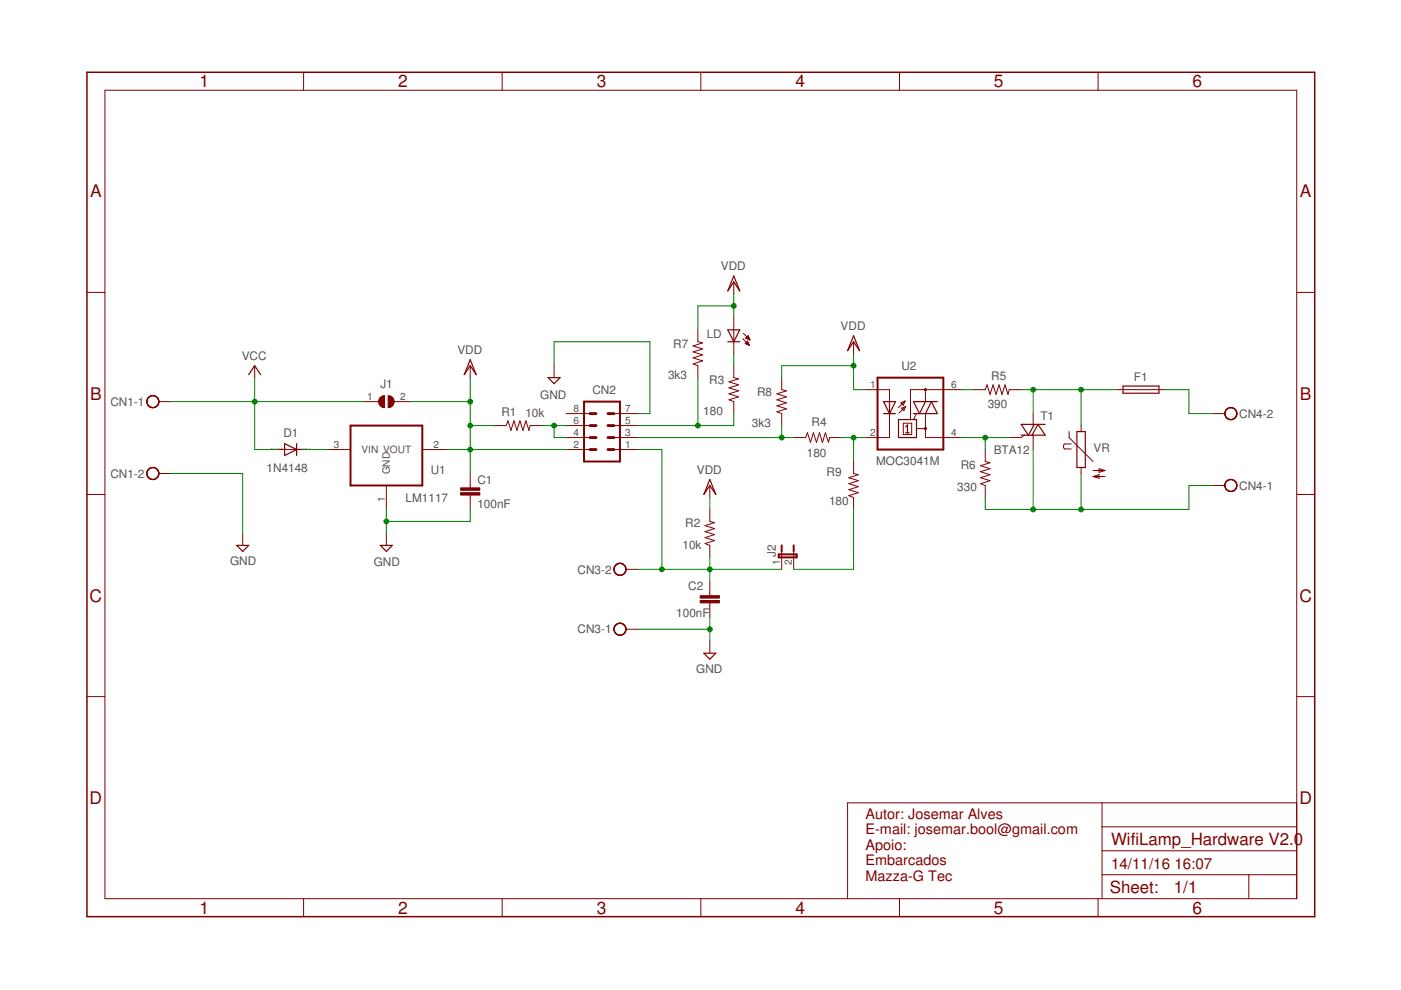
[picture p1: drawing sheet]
<svg xmlns="http://www.w3.org/2000/svg" width="297mm" height="210mm" viewBox="0 0 297 210" stroke-linecap="round" stroke-linejoin="round" font-family="sans-serif">
<g fill="none" stroke="#800000" stroke-width=".21">
<path d="M22.2 19.1h252.7v171.4h-252.7zM64.4 15.3v3.8M106.5 15.3v3.8M148.6 15.3v3.8M190.7 15.3v3.8M232.8 15.3v3.8M155.6 59.8v2.5M18.4 62h3.8M54 77.5v2.6M99.7 77.5v2.6M117.5 77.5v2.6M148 69.9v2.6l1 .2-2.1 .6 2.1 .7-2.1 .6 2.1 .6-2.1 .7 2.1 .6-2.1 .7 1.1 .3v2.6"/>
<path d="M155.6 67.4v7.6M155.6 77.5v2.6l1 .2-2 .7 2 .6-2 .6 2 .7-2 .6 2 .6-2 .7 1 .4v2.5M157.5 71.8l1.4 1.4M157.6 70.7l1.4 1.4M158 72.8l.5-.5 .4 .9zM158.1 72.8h.6M158.1 72.9h.6M158.1 71.7l.9 .4M158.1 71.7h.7M158.2 72.6h.4M158.2 71.6h.6M158.3 72.5h.3"/>
<path d="M158.4 71.8h.5M158.4 71.4h.3M158.4 73h.4M158.4 72.4h.1M158.5 71.3h.2M158.6 71.2h.1M158.6 71.2l.4 .9M158.6 71.2l-.5 .5M158.6 71.9h.3M158.7 73.1h.1M158.9 72.1h.1M181 72.5v2.5"/>
<path d="M274.9 62h3.8M33.7 85.2h2.5M59.1 95.3h5.1M69.2 95.3h5.1M76.9 85.2h3.4M83.6 85.2h3.4M89.5 95.3h5.1M104.8 90.2h2.5l.4-1 .6 2 .7-2 .6 2 .6-2 .7 2 .6-2 .6 2 .3-1h2.5M120 92.8h5.1M120 90.2h5.1M120 95.3h5.1M120 87.7h5.1"/>
<path d="M130.2 92.8h5.1M130.2 90.2h5.1M130.2 95.3h5.1M130.2 87.7h5.1M165.7 80.1v2.5l1.1 .3-2.1 .6 2.1 .6-2.1 .7 2.1 .6-2.1 .6 2.1 .7-2.1 .6 1 .4v2.5M168.3 92.8h2.5l.4-1 .6 2 .7-2 .6 2 .6-2 .7 2 .6-2 .6 2 .3-1h2.5M181 97.9v2.5l1 .2-2 .7 2 .6-2 .7 2 .6-2 .6 2 .7-2 .6 1 .4v2.5M183.5 82.6h5.1v2.6M188.6 87.7v5.1h-5.1M191 85.4l.9-.4-.4 .9zM191.1 86.6l.9-.4-.4 .9zM191.5 89.7h1.8v2.4h-1.8z"/>
<path d="M191.9 85l-1.4 1.4M192 86.2l-1.4 1.4M194.3 87.7l-.6 1.3M194.3 90.9h1.9M196.2 82.6v2.6M196.2 87.7v5.1h7.6M203.8 82.6h-10.8v6.4M206.4 82.6h2.5l.4-1 .6 2 .6-2 .7 2 .6-2 .6 2 .7-2 .6 2 .3-1h2.5M208.9 95.3v2.6l1 .2-2 .6 2 .7-2 .6 2 .6-2 .7 2 .6-2 .7 1 .3v2.6M217.1 92.3l-.6 .5h-2.5M219.1 87.7v2.5M219.1 92.3v3"/>
<path d="M226.7 91.5v1.3l5.1 5.1M227.1 94.1h-1.4l-.2 .3v.5l.2 .3h1.4M229.2 90.2v1.3M229.2 99.1v1.3M231.8 99.8h2.5M233 99.4l1.3 .4-1.3 .3zM236.8 82.6h10.2M257.2 87.7h2.5M18.4 104.8h3.8M33.7 100.4h2.5M51.5 113.1v2.5M81.9 102.9v5.1"/>
<path d="M81.9 113.1v2.5M99.7 100.4v3M99.7 105v3M150.5 102.9v2.6M150.5 108v2.6l1 .2-2 .6 2 .7-2 .6 2 .6-2 .7 2 .6-2 .7 1 .3v2.6M165.7 116.9v3.8M168.3 116.9v3.8M231.8 101h2.5M231.8 101l1.2-.4v.8zM257.2 102.9h2.5M274.9 104.8h3.8M132.7 133.4h2.6"/>
<path d="M132.7 120.7h2.6M150.5 123.3v3M150.5 127.8v3.1M150.5 136v2.5M18.4 147.7h3.8M274.9 147.7h3.8M233.7 170.2v20.3M233.7 175.3h41.2M274.9 170.2h-95.2v20.3M64.4 190.5v3.9M106.5 190.5v3.9M148.6 190.5v3.9"/>
<path d="M190.7 190.5v3.9M232.8 190.5v3.9M233.7 185.5h41.2M233.7 180.4h41.2M264.8 185.5v5"/>
</g>
<path d="M18.4 15.3h260.3v179.1h-260.3z" fill="none" stroke="#800000" stroke-width=".32"/>
<g fill="none" stroke="#800000" stroke-width=".25">
<path d="M155.6 58.5l1.2 3.2-1.2-1.9-1.3 1.9zM52.7 79.4l1.3-1.9 1.3 1.9M99.7 76.3l1.3 3.1-1.3-1.9-1.3 1.9zM154.3 69.9h2.5l-1.2 2.6zM154.3 72.5h2.5M181 71.2l1.2 3.2-1.2-1.9-1.3 1.9zM60.3 94l2.6 1.3-2.6 1.3zM62.9 94v2.6M116.2 80.1h2.5l-1.2 1.2zM187.3 85.2h2.6l-1.3 2.5zM187.3 87.7h2.6M188.6 85.2v2.5"/>
<path d="M190.5 89h3.8v3.8h-3.8zM192 91.8h.8M192 90.5l.4-.4v1.7M193.7 87.7h5l-1.2-2.5-1.3 2.5M196.2 85.2l-1.3 2.5-1.2-2.5h5M216.5 92.3h5.1l-1.5-2.3-1.3 2.3M219.3 90l-1.3 2.3-1.5-2.3h5.1M228.3 91.5h1.8v7.6h-1.8zM238.1 81.9h7.6v1.5h-7.6zM50.2 115.6h2.5l-1.2 1.3zM80.6 115.6h2.6l-1.3 1.3zM150.5 101.7l1.3 3.1-1.3-1.9-1.3 1.9z"/>
<path d="M149.2 138.5h2.6l-1.3 1.3z"/>
<circle cx="32.4" cy="85.2" r="1.27"/>
<circle cx="261" cy="87.7" r="1.27"/>
<circle cx="32.4" cy="100.4" r="1.27"/>
<circle cx="261" cy="102.9" r="1.27"/>
<circle cx="131.4" cy="133.4" r="1.27"/>
<circle cx="131.4" cy="120.7" r="1.27"/>
</g>
<g fill="none" stroke="#800000" stroke-width=".42">
<path d="M74.3 90.2h15.2v12.7h-15.2zM123.8 85.2h7.6v12.7h-7.6zM186.1 80.1h13.9v15.2h-13.9zM165.1 117.5h3.8v.7h-3.8zM165.7 115.6v1.3M168.3 115.6v1.3"/>
<circle cx="196.2" cy="82.6" r=".13"/>
<circle cx="196.2" cy="90.9" r=".13"/>
</g>
<path d="M125.1 90.2h1.3M125.1 92.8h1.3M125.1 95.3h1.3M125.1 87.7h1.3M128.9 90.2h1.3M128.9 92.8h1.3M128.9 95.3h1.3M128.9 87.7h1.3" fill="none" stroke="#800000" stroke-width=".61"/>
<g fill="#800000" stroke="#800000" stroke-width=".21">
<path d="M82.3 83.9a1.27 1.27 0 0 1 1.3 1.3 1.27 1.27 0 0 1-1.3 1.2z" fill-rule="evenodd"/>
<path d="M80.6 84.3l.9-.4v2.5a1.27 1.27 0 0 1-1.1-.7 1.27 1.27 0 0 1 .2-1.4z" fill-rule="evenodd"/>
</g>
<g fill="#800000" stroke="#800000" stroke-width=".21">
<path d="M148.5 127.3h4v.5h-4z"/>
<path d="M148.5 126.3h4v.5h-4z"/>
<path d="M97.7 104.5h4v.5h-4z"/>
<path d="M97.7 103.4h4v.5h-4z"/>
</g>
<g fill="none" stroke="#008000" stroke-width=".21">
<path d="M117.5 77.5v-5h20.3v15.2h-2.5M155.6 62.3v5.1M155.6 75v2.5M155.6 64.9h-7.6v5M181 75v7.6h2.5M181 77.5h-15.3v2.6M36.2 85.2h40.7M54 80.1v15.2h5.1M54.1 85.2h.1M64.2 95.3h5M87 85.2h12.7M94.6 95.3h25.4"/>
<path d="M99.7 80.1v20.3M99.7 90.2h5.1M114.9 90.2h5.1M117.5 90.2v2.6h2.5M135.3 92.8h33M135.3 95.3h5v25.4M148 80.1v10.1M155.6 87.7v2.5h-20.3M165.7 90.2v2.6M178.4 92.8h5.1M181 92.8v5.1M203.8 82.6h2.6"/>
<path d="M203.8 92.8h10.2M208.9 92.8v2.5M216.5 82.6h20.3M219.1 82.6v5.1M219.1 95.3v12.7M229.2 82.6v7.6M247 82.6h5.1v5.1h5.1M36.2 100.4h15.3v12.7M81.9 108v5.1M99.7 108v2.6h-17.8M150.5 105.5v2.5M150.5 118.2v5.1"/>
<path d="M181 108v12.7h-12.7M229.2 100.4v7.6M257.2 102.9h-5.1v5.1h-43.2v-2.5M135.3 133.4h15.2M135.3 120.7h30.4M150.5 130.9v5.1"/>
</g>
<g fill="#008000" stroke="#008000" stroke-width=".21">
<circle cx="208.9" cy="92.8" r=".51"/>
<circle cx="219.1" cy="82.6" r=".51"/>
<circle cx="229.2" cy="82.6" r=".51"/>
<circle cx="219.1" cy="108" r=".51"/>
<circle cx="229.2" cy="108" r=".51"/>
<circle cx="54" cy="85.2" r=".51"/>
<circle cx="81.9" cy="110.6" r=".51"/>
<circle cx="150.5" cy="133.4" r=".51"/>
<circle cx="181" cy="77.5" r=".51"/>
<circle cx="155.6" cy="64.9" r=".51"/>
<circle cx="99.7" cy="95.3" r=".51"/>
<circle cx="99.7" cy="85.2" r=".51"/>
<circle cx="99.7" cy="90.2" r=".51"/>
<circle cx="181" cy="92.8" r=".51"/>
<circle cx="148" cy="90.2" r=".51"/>
<circle cx="150.5" cy="120.7" r=".51"/>
<circle cx="140.3" cy="120.7" r=".51"/>
<circle cx="165.7" cy="92.8" r=".51"/>
<circle cx="117.5" cy="90.2" r=".51"/>
</g>
<g font-size="3.7" fill="#800000">
<text x="42.3" y="18.5">1</text>
<text x="84.4" y="18.5">2</text>
<text x="126.5" y="18.5">3</text>
<text x="168.6" y="18.5">4</text>
<text x="210.7" y="18.5">5</text>
<text x="252.9" y="18.5">6</text>
<text x="19.1" y="41.9">A</text>
<text x="275.6" y="41.9">A</text>
<text x="19.1" y="84.7">B</text>
<text x="275.6" y="84.7">B</text>
<text x="19" y="127.6">C</text>
<text x="275.5" y="127.6">C</text>
<text x="19" y="170.4">D</text>
<text x="275.5" y="170.4">D</text>
<text x="42.3" y="193.7">1</text>
<text x="84.4" y="193.7">2</text>
<text x="126.5" y="193.7">3</text>
<text x="168.6" y="193.7">4</text>
<text x="210.7" y="193.7">5</text>
<text x="252.9" y="193.7">6</text>
</g>
<g font-size="3.6" fill="#800000">
<text x="235.6" y="179.1">WifiLamp_Hardware V2.0</text>
<text x="235.3" y="189.4">Sheet:</text>
<text x="248.9" y="189.3">1/1</text>
</g>
<g font-size="3.2" fill="#800000">
<text x="235.6" y="184.2">14/11/16</text>
<text x="249" y="184.2">16:07</text>
</g>
<g font-size="3.1" fill="#800000">
<text x="183.5" y="173.6">Autor: Josemar Alves</text>
<text x="183.5" y="176.9">E-mail: josemar.bool@gmail.com</text>
<text x="183.5" y="180.2">Apoio:</text>
<text x="183.5" y="183.5">Embarcados</text>
<text x="183.5" y="186.7">Mazza-G Tec</text>
</g>
<g font-size="2.5" fill="#505050">
<text x="152.8" y="57.2">VDD</text>
<text x="149.8" y="71.7">LD</text>
<text x="178.2" y="69.9">VDD</text>
<text x="51.3" y="76.3">VCC</text>
<text x="97" y="75">VDD</text>
<text x="142.8" y="73.7">R7</text>
<text x="80.7" y="82.4">J1</text>
<text x="125.6" y="83.6">CN2</text>
<text x="141.6" y="80.3">3k3</text>
<text x="150.4" y="81.4">R3</text>
<text x="160.5" y="83.9">R8</text>
<text x="191.1" y="78.5">U2</text>
<text x="210.2" y="80.6">R5</text>
<text x="240.4" y="80.7">F1</text>
<text x="23.4" y="86">CN1-1</text>
<text x="106.3" y="88.2">R1</text>
<text x="111.4" y="88.5">10k</text>
<text x="114.6" y="84.5">GND</text>
<text x="149.1" y="88">180</text>
<text x="209.4" y="86.4">390</text>
<text x="220.6" y="89">T1</text>
<text x="262.7" y="88.6">CN4-2</text>
<text x="60.1" y="92.5">D1</text>
<text x="159.4" y="90.5">3k3</text>
<text x="172.1" y="90.3">R4</text>
<text x="231.9" y="95.8">VR</text>
<text x="23.4" y="101.3">CN1-2</text>
<text x="56.5" y="100.2">1N4148</text>
<text x="91.3" y="100.5">U1</text>
<text x="147.8" y="100.4">VDD</text>
<text x="171.1" y="96.8">180</text>
<text x="175.3" y="100.9">R9</text>
<text x="185.8" y="98.5">MOC3041M</text>
<text x="203.7" y="99.4">R6</text>
<text x="210.7" y="96.3">BTA12</text>
<text x="86" y="106.5">LM1117</text>
<text x="101.2" y="107.6">100nF</text>
<text x="101.2" y="102.6">C1</text>
<text x="175.8" y="107">180</text>
<text x="203" y="104.2">330</text>
<text x="262.7" y="103.8">CN4-1</text>
<text x="145.3" y="111.8">R2</text>
<text x="48.8" y="119.8">GND</text>
<text x="144.7" y="116.4">10k</text>
<text x="164.5" y="118.2" transform="rotate(-90 164.5 118.2)">J2</text>
<text x="79.3" y="120.1">GND</text>
<text x="122.5" y="121.6">CN3-2</text>
<text x="145.9" y="125.2">C2</text>
<text x="143.4" y="130.7">100nF</text>
<text x="122.5" y="134.3">CN3-1</text>
<text x="147.6" y="142.7">GND</text>
</g>
<g font-size="2.1" fill="#505050">
<text x="184.5" y="82.3">1</text>
<text x="201.6" y="82.3">6</text>
<text x="77.8" y="84.8">1</text>
<text x="84.8" y="84.8">2</text>
<text x="121.6" y="89.9">6</text>
<text x="121.6" y="87.3">8</text>
<text x="132.5" y="89.9">5</text>
<text x="132.5" y="87.3">7</text>
<text x="70.8" y="95">3</text>
<text x="91.9" y="95">2</text>
<text x="121.6" y="95">2</text>
<text x="121.6" y="92.4">4</text>
<text x="132.5" y="95">1</text>
<text x="132.5" y="92.4">3</text>
<text x="184.5" y="92.4">2</text>
<text x="201.6" y="92.4">4</text>
<text x="76.6" y="96.1">VIN VOUT</text>
<text x="82.7" y="100.6" transform="rotate(-90 82.7 100.6)">GND</text>
<text x="81.6" y="106.5" transform="rotate(-90 81.6 106.5)">1</text>
<text x="165.4" y="119.7" transform="rotate(-90 165.4 119.7)">1</text>
<text x="167.9" y="119.7" transform="rotate(-90 167.9 119.7)">2</text>
</g>
<g font-size=".6" fill="#800080">
<text x="57.4" y="95.5">SpiceOrder</text>
<text x="60.4" y="95.5">1</text>
<text x="62.5" y="95.5">SpiceOrder 2</text>
</g>
</svg>
